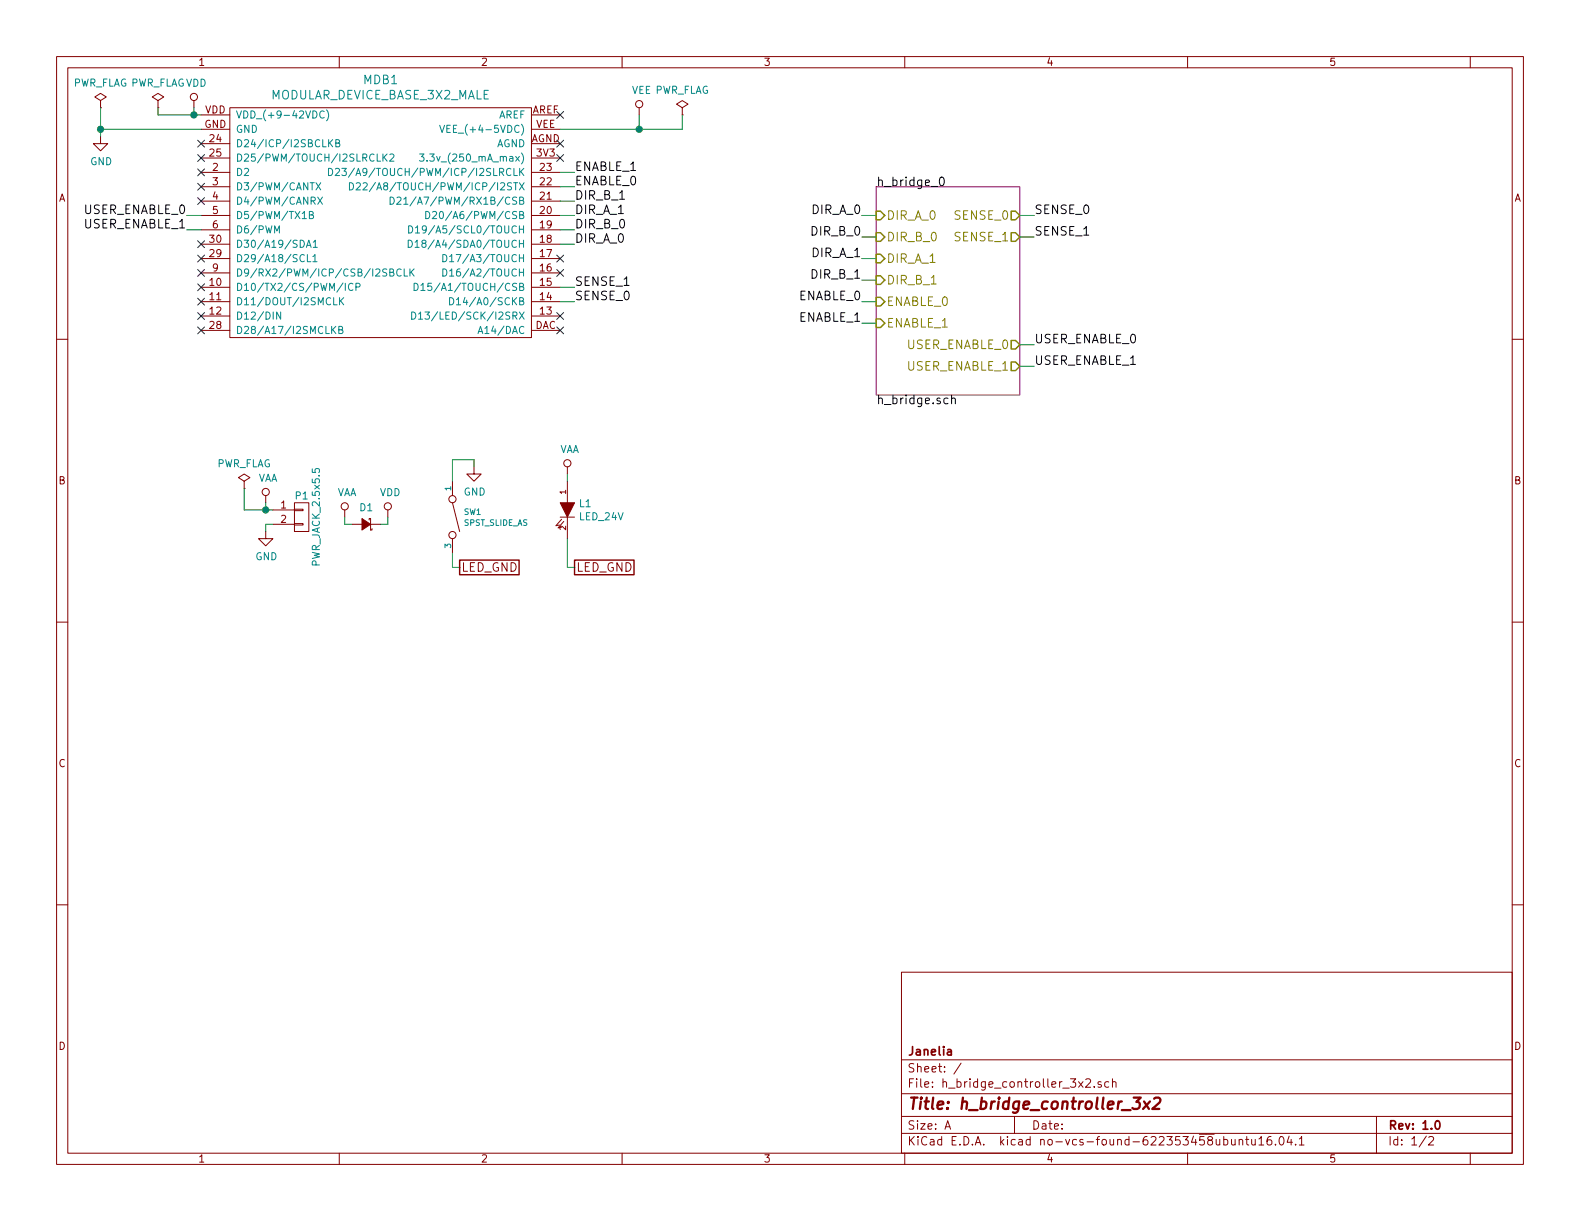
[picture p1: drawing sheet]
EESchema Schematic File Version 4
EELAYER 26 0
EELAYER END
$Descr A 11000 8500
encoding utf-8
Sheet 1 2
Title "h_bridge_controller_3x2"
Date ""
Rev "1.0"
Comp "Janelia"
Comment1 ""
Comment2 ""
Comment3 ""
Comment4 ""
$EndDescr
$Comp
L h_bridge_controller_3x2:MODULAR_DEVICE_BASE_3X2_MALE MDB1
U 1 1
P 2650 1550
F 0 "MDB1" H 2650 2547 60  0000 C CNN
F 1 "MODULAR_DEVICE_BASE_3X2_MALE" H 2650 2441 60  0000 C CNN
F 2 "h_bridge_controller_3x2:MODULAR_DEVICE_BASE_3X2_MALE" H 600 1050 60  0001 C CNN
F 3 "" H 650 2750 60  0000 C CNN
F 4 "digikey" H 600 1150 60  0001 C CNN "Vendor"
F 5 "S1011E-16-ND" H 600 1250 60  0001 C CNN "PartNumber"
F 6 "16 Position Header Through Hole Male Pins" H 600 1350 60  0001 C CNN "Description"
F 7 "2" H 1900 1250 60  0001 C CNN "PartCount"
	1    2650 1550
	1    0    0    -1  
$EndComp
$Comp
L power:VDD #PWR2
U 1 1
P 1350 750
F 0 "#PWR2" H 100 -400 50  0001 C CNN
F 1 "VDD" H 1367 923 50  0000 C CNN
F 2 "" H 100 -250 50  0001 C CNN
F 3 "" H 100 -250 50  0001 C CNN
	1    1350 750 
	1    0    0    -1  
$EndComp
$Comp
L power:PWR_FLAG #FLG2
U 1 1
P 1100 750
F 0 "#FLG2" H -150 -175 50  0001 C CNN
F 1 "PWR_FLAG" H 1100 924 50  0000 C CNN
F 2 "" H -150 -250 50  0001 C CNN
F 3 "" H -150 -250 50  0001 C CNN
	1    1100 750 
	1    0    0    -1  
$EndComp
Wire Wire Line
	1100 750  1100 800 
Wire Wire Line
	1100 800  1350 800 
Wire Wire Line
	1350 750  1350 800 
Connection ~ 1350 800 
$Comp
L power:GND #PWR1
U 1 1
P 700 950
F 0 "#PWR1" H -500 -650 50  0001 C CNN
F 1 "GND" H 705 777 50  0000 C CNN
F 2 "" H -500 -400 50  0001 C CNN
F 3 "" H -500 -400 50  0001 C CNN
	1    700  950 
	1    0    0    -1  
$EndComp
$Comp
L power:PWR_FLAG #FLG1
U 1 1
P 700 750
F 0 "#FLG1" H -550 -175 50  0001 C CNN
F 1 "PWR_FLAG" H 700 924 50  0000 C CNN
F 2 "" H -550 -250 50  0001 C CNN
F 3 "" H -550 -250 50  0001 C CNN
	1    700  750 
	1    0    0    -1  
$EndComp
Wire Wire Line
	700  750  700  900 
Wire Wire Line
	700  900  1400 900 
Connection ~ 700  900 
NoConn ~ 1400 1000
NoConn ~ 1400 1100
NoConn ~ 1400 1400
NoConn ~ 1400 1700
NoConn ~ 1400 1800
NoConn ~ 1400 1900
NoConn ~ 1400 2000
NoConn ~ 1400 2100
NoConn ~ 1400 2200
NoConn ~ 1400 2300
NoConn ~ 3900 800 
NoConn ~ 3900 1000
NoConn ~ 3900 1100
NoConn ~ 3900 1800
NoConn ~ 3900 1900
NoConn ~ 3900 2200
NoConn ~ 3900 2300
$Comp
L power:VEE #PWR9
U 1 1
P 4450 800
F 0 "#PWR9" H 200 -50 50  0001 C CNN
F 1 "VEE" H 4467 973 50  0000 C CNN
F 2 "" H 200 100 50  0001 C CNN
F 3 "" H 200 100 50  0001 C CNN
	1    4450 800 
	1    0    0    -1  
$EndComp
$Comp
L power:PWR_FLAG #FLG4
U 1 1
P 4750 800
F 0 "#FLG4" H 3500 -125 50  0001 C CNN
F 1 "PWR_FLAG" H 4750 974 50  0000 C CNN
F 2 "" H 3500 -200 50  0001 C CNN
F 3 "" H 3500 -200 50  0001 C CNN
	1    4750 800 
	1    0    0    -1  
$EndComp
Wire Wire Line
	4750 800  4750 900 
Wire Wire Line
	4750 900  4450 900 
Wire Wire Line
	4450 800  4450 900 
Connection ~ 4450 900 
$Sheet
S 6100 1300 1000 1450
U 58BF1669
F0 "h_bridge_0" 60
F1 "h_bridge.sch" 60
F2 "ENABLE_0" I L 6100 2100 60 
F3 "ENABLE_1" I L 6100 2250 60 
F4 "SENSE_0" O R 7100 1500 60 
F5 "SENSE_1" O R 7100 1650 60 
F6 "DIR_A_0" I L 6100 1500 60 
F7 "DIR_B_0" I L 6100 1650 60 
F8 "DIR_A_1" I L 6100 1800 60 
F9 "DIR_B_1" I L 6100 1950 60 
F10 "USER_ENABLE_0" O R 7100 2400 60 
F11 "USER_ENABLE_1" O R 7100 2550 60 
$EndSheet
$Comp
L h_bridge_controller_3x2:PWR_JACK_2.5x5.5 P1
U 1 1
P 2100 3600
F 0 "P1" H 2100 3750 50  0000 C CNN
F 1 "PWR_JACK_2.5x5.5" V 2200 3600 50  0000 C CNN
F 2 "h_bridge_controller_3x2:DCJACK_2PIN_HIGHCURRENT" H -400 -1100 60  0001 C CNN
F 3 "" H -300 -1150 60  0000 C CNN
F 4 "digikey" H -200 -900 60  0001 C CNN "Vendor"
F 5 "CP-063BH-ND" H -100 -800 60  0001 C CNN "PartNumber"
F 6 "CONN PWR JACK DC 2.5X5.5 8A T/H" H 0   -700 60  0001 C CNN "Description"
	1    2100 3600
	1    0    0    -1  
$EndComp
$Comp
L power:VAA #PWR3
U 1 1
P 1850 3500
F 0 "#PWR3" H 0   -750 50  0001 C CNN
F 1 "VAA" H 1867 3673 50  0000 C CNN
F 2 "" H 0   -600 50  0001 C CNN
F 3 "" H 0   -600 50  0001 C CNN
	1    1850 3500
	1    0    0    -1  
$EndComp
$Comp
L power:GND #PWR4
U 1 1
P 1850 3700
F 0 "#PWR4" H 650 2100 50  0001 C CNN
F 1 "GND" H 1855 3527 50  0000 C CNN
F 2 "" H 650 2350 50  0001 C CNN
F 3 "" H 650 2350 50  0001 C CNN
	1    1850 3700
	1    0    0    -1  
$EndComp
Wire Wire Line
	1850 3500 1850 3550
Wire Wire Line
	1700 3550 1850 3550
Wire Wire Line
	1900 3650 1850 3650
Wire Wire Line
	1850 3650 1850 3700
$Comp
L power:PWR_FLAG #FLG3
U 1 1
P 1700 3400
F 0 "#FLG3" H 450 2475 50  0001 C CNN
F 1 "PWR_FLAG" H 1700 3574 50  0000 C CNN
F 2 "" H 450 2400 50  0001 C CNN
F 3 "" H 450 2400 50  0001 C CNN
	1    1700 3400
	1    0    0    -1  
$EndComp
Wire Wire Line
	1700 3550 1700 3400
Connection ~ 1850 3550
$Comp
L h_bridge_controller_3x2:diode_schottky_45V_10A D1
U 1 1
P 2550 3650
F 0 "D1" H 2550 3537 50  0000 C CNN
F 1 "diode_schottky_45V_10A" H -230 520 50  0001 L CNN
F 2 "h_bridge_controller_3x2:CFP15" H -100 580 60  0001 C CNN
F 3 "" H 0   680 60  0001 C CNN
F 4 "digikey" H 100 780 60  0001 C CNN "Vendor"
F 5 "568-11697-1-ND" H 200 880 60  0001 C CNN "PartNumber"
F 6 "DIODE SCHOTTKY 45V 10A CFP15" H 300 980 60  0001 C CNN "Description"
	1    2550 3650
	-1   0    0    1   
$EndComp
$Comp
L power:VAA #PWR5
U 1 1
P 2400 3600
F 0 "#PWR5" H 550 -650 50  0001 C CNN
F 1 "VAA" H 2417 3773 50  0000 C CNN
F 2 "" H 550 -500 50  0001 C CNN
F 3 "" H 550 -500 50  0001 C CNN
	1    2400 3600
	1    0    0    -1  
$EndComp
$Comp
L power:VDD #PWR6
U 1 1
P 2700 3600
F 0 "#PWR6" H 1450 2450 50  0001 C CNN
F 1 "VDD" H 2717 3773 50  0000 C CNN
F 2 "" H 1450 2600 50  0001 C CNN
F 3 "" H 1450 2600 50  0001 C CNN
	1    2700 3600
	1    0    0    -1  
$EndComp
Wire Wire Line
	2400 3600 2400 3650
Wire Wire Line
	2400 3650 2450 3650
Wire Wire Line
	2650 3650 2700 3650
Wire Wire Line
	2700 3650 2700 3600
$Comp
L h_bridge_controller_3x2:SPST_SLIDE_AS SW1
U 1 1
P 3150 3600
F 0 "SW1" V 3112 3677 40  0000 L CNN
F 1 "SPST_SLIDE_AS" V 3188 3677 40  0000 L CNN
F 2 "h_bridge_controller_3x2:SPST_SLIDE_AS" H -700 -500 60  0001 C CNN
F 3 "" H -600 -300 60  0000 C CNN
F 4 "digikey" H -500 -100 60  0001 C CNN "Vendor"
F 5 "360-2610-ND" H -400 0   60  0001 C CNN "PartNumber"
F 6 "SWITCH SLIDE SPST 0.4VA 28V" H -300 100 60  0001 C CNN "Description"
	1    3150 3600
	0    1    1    0   
$EndComp
$Comp
L power:GND #PWR7
U 1 1
P 3300 3250
F 0 "#PWR7" H 2100 1650 50  0001 C CNN
F 1 "GND" H 3305 3077 50  0000 C CNN
F 2 "" H 2100 1900 50  0001 C CNN
F 3 "" H 2100 1900 50  0001 C CNN
	1    3300 3250
	1    0    0    -1  
$EndComp
Wire Wire Line
	3300 3250 3300 3200
Wire Wire Line
	3300 3200 3150 3200
Wire Wire Line
	3150 3200 3150 3350
Wire Wire Line
	3150 3850 3150 3950
Wire Wire Line
	3150 3950 3200 3950
Text GLabel 3200 3950 2    60   UnSpc ~ 0
LED_GND
Text Label 6000 1500 2    60   ~ 0
DIR_A_0
Text Label 6000 1650 2    60   ~ 0
DIR_B_0
Text Label 6000 1800 2    60   ~ 0
DIR_A_1
Text Label 6000 1950 2    60   ~ 0
DIR_B_1
Text Label 6000 2100 2    60   ~ 0
ENABLE_0
Text Label 6000 2250 2    60   ~ 0
ENABLE_1
Text Label 7200 1500 0    60   ~ 0
SENSE_0
Text Label 7200 1650 0    60   ~ 0
SENSE_1
Wire Wire Line
	3900 2000 4000 2000
Wire Wire Line
	3900 2100 4000 2100
Text Label 4000 2000 0    60   ~ 0
SENSE_1
Text Label 4000 2100 0    60   ~ 0
SENSE_0
Wire Wire Line
	3900 1700 4000 1700
Wire Wire Line
	3900 1600 4000 1600
Wire Wire Line
	3900 1500 4000 1500
Wire Wire Line
	3900 1400 4000 1400
Wire Wire Line
	3900 1300 4000 1300
Wire Wire Line
	3900 1200 4000 1200
Text Label 4000 1700 0    60   ~ 0
DIR_A_0
Text Label 4000 1600 0    60   ~ 0
DIR_B_0
Text Label 4000 1500 0    60   ~ 0
DIR_A_1
Text Label 4000 1400 0    60   ~ 0
DIR_B_1
Text Label 4000 1300 0    60   ~ 0
ENABLE_0
Text Label 4000 1200 0    60   ~ 0
ENABLE_1
$Comp
L h_bridge_controller_3x2:LED_24V L1
U 1 1
P 3950 3550
F 0 "L1" V 3904 3628 50  0000 L CNN
F 1 "LED_24V" V 3995 3628 50  0000 L CNN
F 2 "h_bridge_controller_3x2:LED_555-3XXX" H -400 -100 60  0001 C CNN
F 3 "" H -300 -100 60  0000 C CNN
F 4 "digikey" H -200 100 60  0001 C CNN "Vendor"
F 5 "350-1723-ND" H -100 200 60  0001 C CNN "PartNumber"
F 6 "LED 2MM 24V VERTICAL RED PC MNT" H 0   300 60  0001 C CNN "Description"
	1    3950 3550
	0    1    1    0   
$EndComp
$Comp
L power:VAA #PWR8
U 1 1
P 3950 3300
F 0 "#PWR8" H 2100 -950 50  0001 C CNN
F 1 "VAA" H 3967 3473 50  0000 C CNN
F 2 "" H 2100 -800 50  0001 C CNN
F 3 "" H 2100 -800 50  0001 C CNN
	1    3950 3300
	1    0    0    -1  
$EndComp
Text GLabel 4000 3950 2    60   UnSpc ~ 0
LED_GND
Wire Wire Line
	3950 3300 3950 3350
Wire Wire Line
	3950 3750 3950 3950
Wire Wire Line
	3950 3950 4000 3950
Text Label 1300 1500 2    60   ~ 0
USER_ENABLE_0
NoConn ~ 1400 1200
NoConn ~ 1400 1300
Text Label 1300 1600 2    60   ~ 0
USER_ENABLE_1
Wire Wire Line
	1400 1500 1300 1500
Wire Wire Line
	1400 1600 1300 1600
Text Label 7200 2400 0    60   ~ 0
USER_ENABLE_0
Text Label 7200 2550 0    60   ~ 0
USER_ENABLE_1
Wire Wire Line
	6000 1500 6100 1500
Wire Wire Line
	6000 1650 6100 1650
Wire Wire Line
	6000 1800 6100 1800
Wire Wire Line
	6000 1950 6100 1950
Wire Wire Line
	6000 2100 6100 2100
Wire Wire Line
	6000 2250 6100 2250
Wire Wire Line
	7100 1500 7200 1500
Wire Wire Line
	7100 1650 7200 1650
Wire Wire Line
	7100 2400 7200 2400
Wire Wire Line
	7100 2550 7200 2550
Wire Wire Line
	1350 800  1400 800 
Wire Wire Line
	700  900  700  950 
Wire Wire Line
	4450 900  3900 900 
Wire Wire Line
	1850 3550 1900 3550
$EndSCHEMATC
